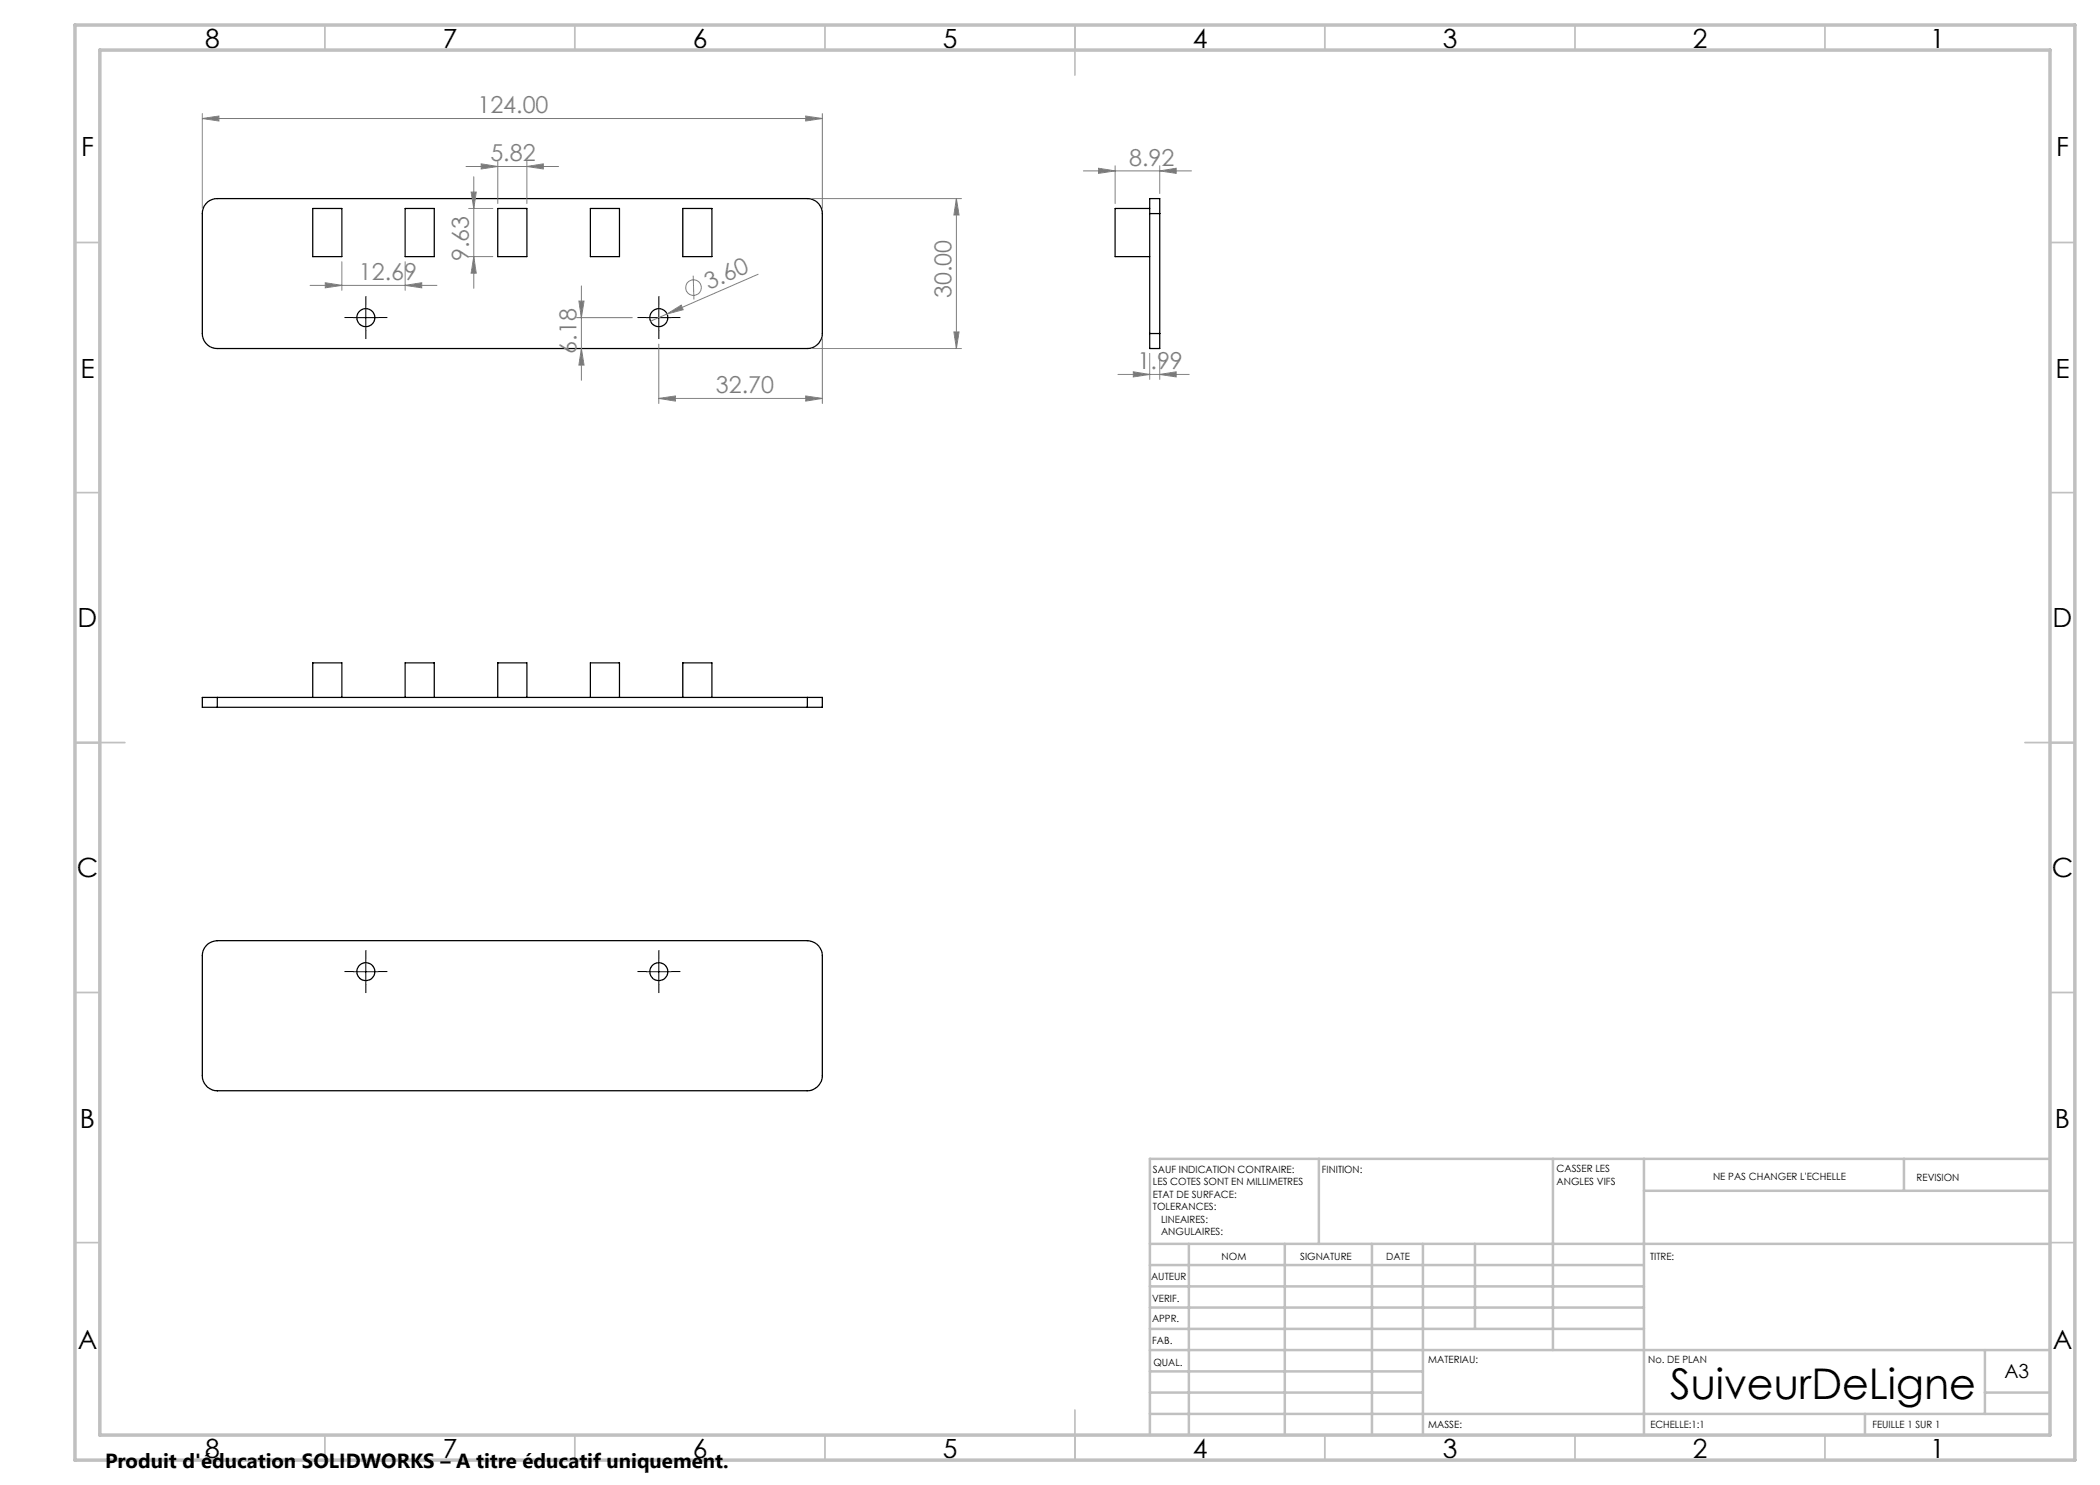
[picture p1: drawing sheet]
<svg xmlns="http://www.w3.org/2000/svg" width="420mm" height="297mm" viewBox="0 0 420 297" stroke-linecap="round" stroke-linejoin="round" font-family="sans-serif">
<g fill="none" stroke="#000" stroke-width=".25">
<path d="M41.5 40.4a3.2 3.2 0 0 1 2-.7h118a2.97 2.97 0 0 1 3 3v24a2.99 2.99 0 0 1-3 3h-118a2.99 2.99 0 0 1-3-3v-24a3.1 3.1 0 0 1 1-2.3zM62.5 41.7h5.9v9.6h-5.9zM81 41.7h5.9v9.6h-5.9zM99.6 41.7h5.8v9.6h-5.8zM118.1 41.7h5.8v9.6h-5.8zM136.6 41.7h5.8v9.6h-5.8zM229.9 42.7v-3h2.1v3M229.9 41.7h-6.9v9.6h6.9M229.9 42.7h2.1M229.9 42.7v24M232 42.7v24M229.9 66.7v3h2.1v-3"/>
<path d="M229.9 66.7h2.1M43.5 139.5h-3v2h3M43.5 139.5v2M43.5 139.5h118M62.5 139.5v-6.9h5.9v6.9M81 139.5v-6.9h5.9v6.9M99.6 139.5v-6.9h5.8v6.9M118.1 139.5v-6.9h5.8v6.9M136.6 139.5v-6.9h5.8v6.9M161.5 139.5h3v2h-3M161.5 139.5v2M43.5 141.5h118"/>
<path d="M41.5 188.8a3.6 3.6 0 0 1 2-.7h118a3 3 0 0 1 3 3v24.1a3 3 0 0 1-3 3h-118a2.99 2.99 0 0 1-3-3v-24.1a2.99 2.99 0 0 1 1-2.3z"/>
<circle cx="73.2" cy="63.5" r="1.8"/>
<circle cx="131.8" cy="63.5" r="1.8"/>
<circle cx="73.2" cy="194.3" r="1.8"/>
<circle cx="131.8" cy="194.3" r="1.8"/>
</g>
<g fill="none" stroke="#808080" stroke-width=".2">
<path d="M40.5 23.7l3.3-.5v1zM40.5 22.7v19M40.5 23.7h124M93.2 33.3h18.5M94.2 38.4h1l-.4 3.3zM94.8 35.3v22.4M96.2 32.8l3.4 .5-3.4 .5zM99.6 32.3v8.4M105.4 33.3l3.3-.5v1zM105.4 32.3v8.4M161.1 23.2l3.4 .5-3.4 .5zM162.5 39.7h29.8"/>
<path d="M164.5 22.7v19M191.3 39.7l.5 3.3h-1zM191.3 39.7v30M216.7 34.2h21.6M219.7 33.7l3.3 .5-3.3 .5zM223 33.2v7.5M232 34.2l3.2-.5v1zM232 33.2v5.5M62 57.1h25.4M65.1 56.5l3.3 .6-3.3 .5zM68.4 52.3v5.8M81 57.1l3.3-.6v1.1z"/>
<path d="M81 52.3v5.8M93.7 41.7h4.9M93.7 51.3h4.9M94.8 51.3l.4 3.3h-1zM116.3 57.2v18.9M138.6 55.1l.2 4.8M151.6 54.9l-18.2 7.9M115.3 63.5h11.2M115.8 60.2h1l-.5 3.3zM116.3 69.7l.5 3.3h-1zM131.8 79.7l3.3-.5v1zM131.8 68.8v11.9"/>
<path d="M131.8 79.7h32.7M133.4 62.8l2.8-1.8 .4 .9zM133.4 62.8l-3.3 1.4M161.1 79.2l3.4 .5-3.4 .5zM162.5 69.7h29.8M164.5 67.7v13M190.8 66.4h1l-.5 3.3zM223.6 74.9h14.2M226.7 74.4l3.2 .5-3.2 .5zM229.9 70.7v5.2M232 74.9l3.2-.5v1zM232 70.7v5.2"/>
<circle cx="138.7" cy="57.5" r="1.56"/>
</g>
<g fill="none" stroke="#000" stroke-width=".2" stroke-dasharray="30.5 1.3 1.3 1.3" stroke-linecap="butt">
<path d="M70.7 63.5h-1.8M73.2 61v-1.8M73.2 66v1.8M75.7 63.5h1.8M129.3 63.5h-1.8M131.8 61v-1.8M131.8 66v1.8M134.3 63.5h1.8M70.7 194.3h-1.8M73.2 191.8v-1.8M73.2 196.8v1.8M75.7 194.3h1.8"/>
<path d="M129.3 194.3h-1.8M131.8 191.8v-1.8M131.8 196.8v1.8M134.3 194.3h1.8"/>
</g>
<path d="M70.7 63.5h5M73.2 61v5M129.3 63.5h5M131.8 61v5M70.7 194.3h5M73.2 191.8v5M129.3 194.3h5M131.8 191.8v5" fill="none" stroke="#000" stroke-width=".2"/>
<g fill="none" stroke="#c0c0c0" stroke-width=".35">
<path d="M65 5v5M115 5v5M165 5v5M215 5v10M265 5v5M315 5v5M365 5v5M15 48.5h5M410 48.5h5M15 98.5h5M410 98.5h5M15 148.5h10"/>
<path d="M405 148.5h10M15 198.5h5M410 198.5h5M15 248.5h5M410 248.5h5M65 287v5M115 287v5M165 287v5M215 282v10M265 287v5M315 287v5M365 287v5"/>
</g>
<g fill="none" stroke="#c0c0c0" stroke-width=".5">
<path d="M263.8 231.8v17M310.6 231.8v38.2M328.8 231.8v55.2M328.8 238.2h81.2M380.8 231.8v6.4M410 231.8h-180v55.2M230 248.8h180M230 257.3h98.8M230 253h98.8M237.8 248.8v38.2M257 248.8v38.2M274.4 248.8v38.2"/>
<path d="M284.6 248.8v38.2M295 248.8v17M230 265.8h98.8M230 261.5h98.8M230 278.5h54.6M230 274.3h54.6M230 270h180M397 278.5h13M397 270v12.8M230 282.8h180M373 282.8v4.2"/>
</g>
<path d="M15 5h400v287h-400zM20 10h390v277h-390z" fill="none" stroke="#c0c0c0" stroke-width=".7"/>
<g fill="#808080">
<path d="M133.4 62.8l2.8-1.8 .4 .9z"/>
<path d="M105.4 33.3l3.3-.5v1zM96.2 32.8l3.4 .5-3.4 .5z"/>
<path d="M65.1 56.5l3.3 .6-3.3 .5zM81 57.1l3.3-.6v1.1zM219.7 33.7l3.3 .5-3.3 .5zM232 34.2l3.2-.5v1zM226.7 74.4l3.2 .5-3.2 .5zM232 74.9l3.2-.5v1z"/>
<path d="M94.2 38.4h1l-.4 3.3zM94.8 51.3l.4 3.3h-1zM115.8 60.2h1l-.5 3.3zM116.3 69.7l.5 3.3h-1zM191.3 39.7l.5 3.3h-1zM190.8 66.4h1l-.5 3.3z"/>
<path d="M131.8 79.7l3.3-.5v1zM161.1 79.2l3.4 .5-3.4 .5zM40.5 23.7l3.3-.5v1zM161.1 23.2l3.4 .5-3.4 .5z"/>
</g>
<text font-size="8.5" x="334" y="279.7">SuiveurDeLigne</text>
<g font-size="5.3">
<text x="41" y="9.5">8</text>
<text x="88.5" y="9.5">7</text>
<text x="138.5" y="9.5">6</text>
<text x="188.5" y="9.5">5</text>
<text x="238.5" y="9.5">4</text>
<text x="288.5" y="9.5">3</text>
<text x="338.5" y="9.5">2</text>
<text x="386" y="9.5">1</text>
<text x="16.2" y="31.3">F</text>
<text x="411.2" y="31.3">F</text>
<text x="16.1" y="75.5">E</text>
<text x="411.1" y="75.5">E</text>
<text x="15.5" y="125.5">D</text>
<text x="410.5" y="125.5">D</text>
<text x="15.4" y="175.5">C</text>
<text x="410.4" y="175.5">C</text>
<text x="16" y="225.5">B</text>
<text x="411" y="225.5">B</text>
<text x="15.5" y="269.8">A</text>
<text x="410.5" y="269.8">A</text>
<text x="41" y="291.5">8</text>
<text x="88.5" y="291.5">7</text>
<text x="138.5" y="291.5">6</text>
<text x="188.5" y="291.5">5</text>
<text x="238.5" y="291.5">4</text>
<text x="288.5" y="291.5">3</text>
<text x="338.5" y="291.5">2</text>
<text x="386" y="291.5">1</text>
</g>
<g font-size="4.7" fill="#808080">
<text x="95.5" y="22.7">124.00</text>
<text x="98.1" y="32.3">5.82</text>
<text x="225.8" y="33.1">8.92</text>
<text x="93.8" y="52.2" transform="rotate(-90 93.8 52.2)">9.63</text>
<text x="71.8" y="56">12.69</text>
<text x="141.8" y="58" transform="rotate(-24 141.8 58)">3.60</text>
<text x="190.3" y="59.6" transform="rotate(-90 190.3 59.6)">30.00</text>
<text x="115.3" y="70.8" transform="rotate(-90 115.3 70.8)">6.18</text>
<text x="227.5" y="73.9">1.99</text>
<text x="143.2" y="78.7">32.70</text>
</g>
<text font-size="4.1" x="21" y="293.7">Produit d'éducation SOLIDWORKS – A titre éducatif uniquement.</text>
<text font-size="3.9" x="400.9" y="275.5">A3</text>
<g font-size="2">
<text x="230.6" y="234.6">SAUF INDICATION CONTRAIRE:</text>
<text x="230.6" y="237.1">LES COTES SONT EN MILLIMETRES</text>
<text x="230.6" y="239.6">ETAT DE SURFACE:</text>
<text x="264.4" y="234.6">FINITION:</text>
<text x="311.3" y="234.5">CASSER LES</text>
<text x="311.3" y="237">ANGLES VIFS</text>
<text x="342.6" y="236">NE PAS CHANGER L'ECHELLE</text>
<text x="383.3" y="236.2">REVISION</text>
<text x="230.6" y="242.1">TOLERANCES:</text>
<text x="232.2" y="244.6">LINEAIRES:</text>
<text x="232.2" y="247.1">ANGULAIRES:</text>
<text x="244.3" y="252">NOM</text>
<text x="260" y="251.9">SIGNATURE</text>
<text x="277.2" y="251.9">DATE</text>
<text x="330" y="251.9">TITRE:</text>
<text x="230.2" y="256.1">AUTEUR</text>
<text x="230.4" y="260.3">VERIF.</text>
<text x="230.4" y="264.4">APPR.</text>
<text x="230.5" y="268.8">FAB.</text>
<text x="230.7" y="273.1">QUAL.</text>
<text x="285.6" y="272.5">MATERIAU:</text>
<text x="329.6" y="272.5">No. DE PLAN</text>
<text x="285.6" y="285.5">MASSE:</text>
<text x="330.1" y="285.6">ECHELLE:1:1</text>
<text x="374.5" y="285.6">FEUILLE 1 SUR 1</text>
</g>
</svg>
